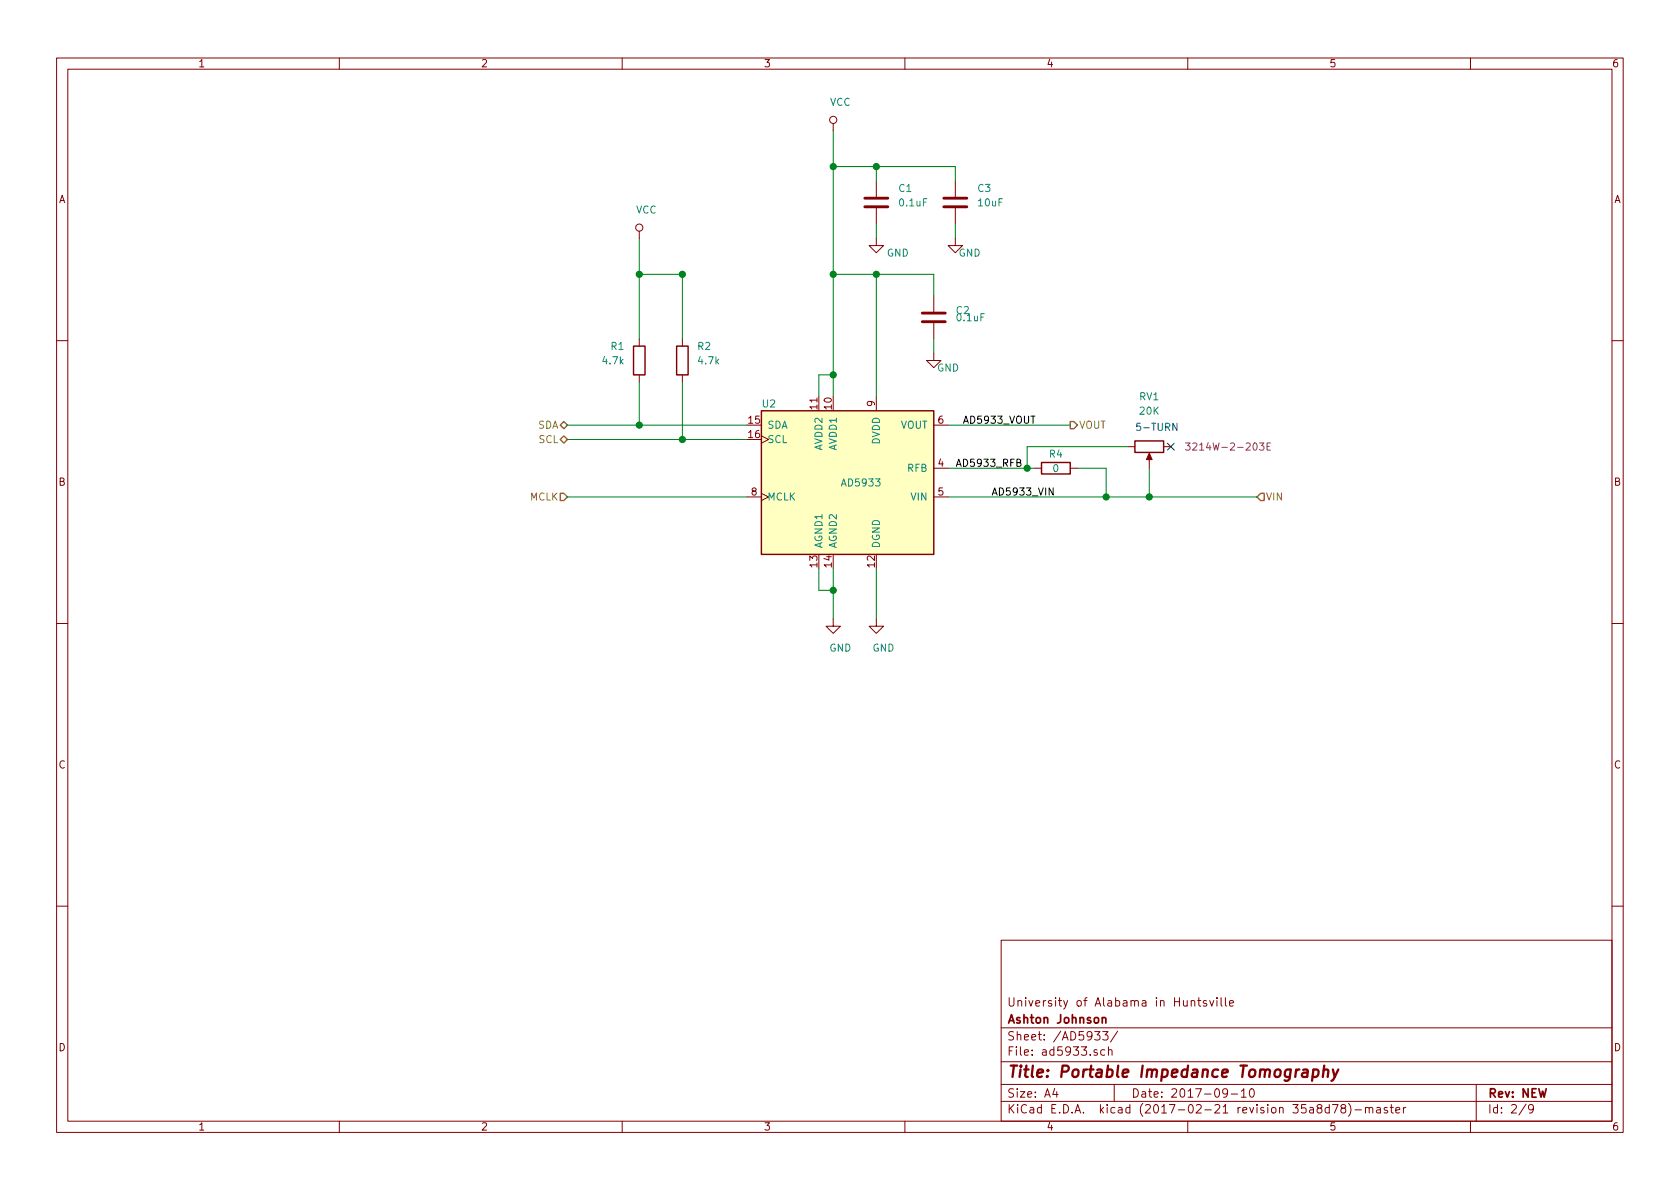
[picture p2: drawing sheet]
<svg xmlns="http://www.w3.org/2000/svg" width="297mm" height="210mm" viewBox="0 0 297 210" stroke-linecap="round" stroke-linejoin="round" font-family="sans-serif">
<g fill="none" stroke="#840000" stroke-width=".18">
<path d="M10 10.3h277v189.9h-277zM12 12.2h273v186.1h-273zM60 10.3v1.9M110 10.3v1.9M160 10.3v1.9M210 10.3v1.9M260 10.3v1.9M147.3 21.8v1.3M154.9 32v2.8M154.9 36.8v2.8M168.9 32v2.8M168.9 36.8v2.8"/>
<path d="M113 40.9v1.3M113 59.9v1.3M120.6 59.9v1.3M154.9 42.2v1.2h1.3l-1.3 1.3-1.2-1.3h1.2M165.1 52.3v2.8M165.1 57.1v2.8M168.9 42.2v1.2h1.3l-1.3 1.3-1.3-1.3h1.3M10 60.2h2M113 66.3v1.3M120.6 66.3v1.3M134.6 77.1l1.3 .6-1.3 .7M154.9 70.1v2.5"/>
<path d="M165.1 62.5v1.2h1.3l-1.3 1.3-1.3-1.3h1.3M165.1 75.2h2.5M199.4 79h1.3M205.7 79h1.3M285 60.2h2M132.1 87.9h2.5M134.6 87.2l1.3 .7-1.3 .6M165.1 82.8h2.5M165.1 87.9h2.5M182.9 82.8h1.2M189.2 82.8h1.3M203.2 80.5v2.3"/>
<path d="M10 110.3h2M147.3 109.5v1.2h1.3l-1.3 1.3-1.3-1.3h1.3M154.9 109.5v1.2h1.3l-1.3 1.3-1.2-1.3h1.2M285 110.3h2M10 160.2h2M177 166.3h108v32h-108zM210.6 177.1l.2-.2 .4 .1 .1 .9M211.8 176.9h.5M212 176.4v1.3l.3 .2M213.3 177l-.3-.1-.2 .2v.3l.5 .1v.3h-.5M213.9 176.9l.3 1 .4-1M215.2 176.4v.2"/>
<path d="M215.2 176.9v1M215.9 176.4v1.3l.2 .2M216.7 176.4v1.3l.2 .2M217.4 177.4l.7-.1-.1-.3-.4-.1-.2 .2v.7h.6M285 160.2h2M60 198.3v1.9M110 198.3v1.9M160 198.3v1.9M177 194.8h108M177 191.8h108M177 187.8h108M177 181.8h108"/>
<path d="M186.5 192.5l-.4 1h1M186.8 193v1M193.5 182.4h1l-.5 .6 .4 .1v.7l-.2 .1-.7-.1M194 185.7l-.4-.1-.2 .2 .1 .2 .5 .2v.3h-.6M195 182.4h.9l-.5 .6 .4 .1v.7l-.2 .1-.6-.1M195.3 185.7l-.4-.1-.3 .3 .1 .6 .2 .1 .4-.1M196 185.7l.2-.1 .3 .1 .1 .9M196 185.1v1.5M197 191.8v3M197.6 182.3l-1.3 2M210 198.3v1.9M217 193.2l-.1 .2a.48 .48 0 0 1-.6-.1v-.6a.48 .48 0 0 1 .6-.1l.1 .1a1.19 1.19 0 0 1-.2 1.2l-.5 .1"/>
<path d="M217.7 193.5h1.1M219.5 193l.4-.5v1.5M219.5 194h.8M221.1 192.6l.2-.1a.8 .8 0 0 1 .5 .8 .8 .8 0 0 1-.5 .7 1 1 0 0 1-.2-1.4zM233.1 196l-.2-.3v-.2l.2-.2 .5 .1 .1 .2v.2l-.7 .2a.48 .48 0 0 0-.1 .7l.2 .1 .6-.1a.48 .48 0 0 0-.2-.7M235 195.9l-.4-.1-.3 .3 .1 .6 .2 .1 .4-.1M235 195.3v1.5M235.6 195.3h1l-.7 1.5M237.4 196l-.3-.3 .1-.2 .2-.2 .4 .1 .1 .2v.2l-.7 .2a.48 .48 0 0 0 0 .7l.2 .1 .5-.1a.48 .48 0 0 0-.1-.7h-.2M238.4 195.1a1.71 1.71 0 0 1 0 2.3M239.6 196.3h1.1M241.4 196l.1-.1a.37 .37 0 0 1 .6 .1v.8"/>
<path d="M241.4 195.8v1M242.1 196l.2-.2 .3 .1 .1 .9M243.4 195.9h.6l.1 .9M244.1 196.2l-.5 .1-.2 .2 .2 .3 .5-.1M245.3 195.9l-.4-.1-.2 .2 .1 .3 .5 .1v.3h-.6M245.8 195.8h.6M246 195.3v1.3l.4 .2M246.8 196.3l.7-.1-.1-.3-.4-.1-.2 .2 .1 .7h.5M248.1 195.8v1M248.6 195.8l-.5 .3M260 198.3v1.9M261 191.8v6.5"/>
<path d="M269.8 195.2l-1.2 2M271.1 196l-.3 .3-.4-.1-.1-.2v-.4l.1-.2 .4-.1 .2 .2a1.19 1.19 0 0 1-.2 1.2l-.4 .1"/>
<circle cx="147.3" cy="21.2" r=".63"/>
<circle cx="113" cy="40.3" r=".63"/>
</g>
<path d="M230.4 189.2h.8l-.1 1.2M231.2 189.6l-.7 .1a.4 .4 0 0 0-.3 .3 .4 .4 0 0 0 .2 .4l.7-.1M232.2 189.2a.68 .68 0 0 1 .9 .1v.8a.66 .66 0 0 1-1 .2M232.2 189.1l-.2 2M234 189.3a.52 .52 0 0 1 .9 .1l-.2 1M234.1 188.4l-.2 2M235.7 189.1l.3 1.3M236.6 189.1l-.9 1.8-.3 .2" fill="none" stroke="#840000" stroke-width=".41"/>
<path d="M194.9 180.1l.2-.2 .4 .1v.9" fill="none" stroke="#840000" stroke-width=".3"/>
<path d="M134.6 72.6h30.5v25.4h-30.5z" fill="#ffffc2" stroke="#ffffc2" stroke-width=".18"/>
<path d="M112 61.2h2v5.1h-2zM119.6 61.2h2.1v5.1h-2.1zM134.6 72.6h30.5v25.4h-30.5zM200.7 78h5v2h-5zM184.1 81.8h5.1v2h-5.1z" fill="none" stroke="#840000" stroke-width=".25"/>
<path d="M99.1 75.2l.6-.7 .6 .7-.6 .6zM99.1 77.7l.6-.6 .6 .6-.6 .7zM189.2 74.5h.7l.6 .7-.6 .6h-.7zM99.1 87.2h.6l.6 .7-.6 .6h-.6zM222.9 87.2h.6v1.3h-.6l-.7-.6z" fill="none" stroke="#848400" stroke-width=".25"/>
<path d="M152.9 36.6h4.1M152.9 35h4.1M166.9 36.6h4M166.9 35h4M163.1 56.9h4M163.1 55.4h4" fill="none" stroke="#840000" stroke-width=".51"/>
<path d="M179.8 81.8h.5l.2-.2-.1-.3-.6-.1v1.3h.5l.2-.2v-.3l-.3-.2M186.2 86.3v1.2l-.7-1.2v1.2" fill="none" stroke="#000" stroke-width=".18"/>
<g fill="none" stroke="#008400" stroke-width=".18">
<path d="M147.3 23.1v47M147.3 29.5h21.6v2.5M154.9 29.5v2.5M154.9 39.6v2.6M168.9 39.6v2.6M113 42.2v17.7M113 48.5h7.6v11.4M147.3 48.5h17.8v3.8M154.9 48.5v21.6M165.1 59.9v2.6M100.3 75.2h31.8M100.3 77.7h31.8"/>
<path d="M113 67.6v7.6M120.6 67.6v10.1M147.3 66.3h-2.5v3.8M167.6 75.2h21.6M199.4 79h-17.8v3.8M100.3 87.9h31.8M167.6 87.9h54.6M167.6 82.8h15.3M190.5 82.8h5.1v5.1M203.2 82.8v5.1M144.8 100.6v3.8h2.5M147.3 100.6v8.9"/>
<path d="M154.9 100.6v8.9"/>
</g>
<g fill="#008400" stroke="#008400" stroke-width=".25">
<circle cx="147.3" cy="104.4" r=".51"/>
<circle cx="113" cy="75.2" r=".51"/>
<circle cx="120.7" cy="77.7" r=".51"/>
<circle cx="154.9" cy="48.5" r=".51"/>
<circle cx="147.3" cy="66.3" r=".51"/>
<circle cx="147.3" cy="29.5" r=".51"/>
<circle cx="154.9" cy="29.5" r=".51"/>
<circle cx="195.6" cy="87.9" r=".51"/>
<circle cx="113" cy="48.5" r=".51"/>
<circle cx="120.7" cy="48.5" r=".51"/>
<circle cx="181.6" cy="82.8" r=".51"/>
<circle cx="203.2" cy="87.9" r=".51"/>
<circle cx="147.3" cy="48.5" r=".51"/>
</g>
<path d="M203.2 80.1l.5 1.2h-1z" fill="#840000" stroke="#840000" stroke-width=".18"/>
<path d="M209.6 78.3h.8l-.4 .5 .4 .1v.6l-.2 .1-.6-.1M224 78.9h.4M224.6 78.3h-.6v1.3h.6" fill="none" stroke="#840084" stroke-width=".18"/>
<path d="M206.4 78.4l1.2 1.2M207.6 78.4l-1.2 1.2" fill="none" stroke="#000084" stroke-width=".18"/>
<path d="M208.1 74.8v1.3l-.7-1.3v1.3" fill="none" stroke="#0000c2" stroke-width=".18"/>
<text font-size="2.8" fill="#840000" x="178" y="190.5">Title: Portable Impedance Tomography</text>
<g font-size="2.1" fill="#840000">
<text x="178" y="178">University of Alabama in Huntsville</text>
<text x="178" y="184">Sheet: /AD5933/</text>
<text x="178" y="181">Ashton Johnson</text>
<text x="178" y="186.7">File: ad5933.sch</text>
<text x="178" y="196.9">KiCad E.D.A. kicad (2017-02-21 revision 35a8d78)-master</text>
<text x="178" y="194.1">Size: A4</text>
<text x="200" y="194.1">Date: 2017-09-10</text>
<text x="263" y="194.1">Rev: NEW</text>
<text x="263" y="196.9">Id: 2/9</text>
</g>
<g font-size="1.8" fill="#840000">
<text x="35" y="11.9">1</text>
<text x="85" y="11.9">2</text>
<text x="135" y="11.9">3</text>
<text x="185" y="11.9">4</text>
<text x="235" y="11.9">5</text>
<text x="285" y="11.9">6</text>
<text x="10.4" y="35.9">A</text>
<text x="285.4" y="35.9">A</text>
<text x="154.7" y="71.9" transform="rotate(-90 154.7 71.9)">9</text>
<text x="132.4" y="74.9">15</text>
<text x="132.4" y="77.5">16</text>
<text x="144.5" y="72.3" transform="rotate(-90 144.5 72.3)">11</text>
<text x="147.1" y="72.3" transform="rotate(-90 147.1 72.3)">10</text>
<text x="165.9" y="74.9">6</text>
<text x="165.9" y="82.5">4</text>
<text x="10.4" y="85.9">B</text>
<text x="132.9" y="87.6">8</text>
<text x="165.9" y="87.6">5</text>
<text x="285.4" y="85.9">B</text>
<text x="144.5" y="100.3" transform="rotate(-90 144.5 100.3)">13</text>
<text x="147.1" y="100.3" transform="rotate(-90 147.1 100.3)">14</text>
<text x="154.7" y="100.3" transform="rotate(-90 154.7 100.3)">12</text>
<text x="10.4" y="135.9">C</text>
<text x="285.4" y="135.9">C</text>
<text x="10.4" y="185.9">D</text>
<text x="285.4" y="185.9">D</text>
<text x="35" y="199.9">1</text>
<text x="85" y="199.9">2</text>
<text x="135" y="199.9">3</text>
<text x="185" y="199.9">4</text>
<text x="235" y="199.9">5</text>
<text x="285" y="199.9">6</text>
</g>
<g font-size="1.8" fill="#008484">
<text x="146.7" y="18.7">VCC</text>
<text x="159" y="34">C1</text>
<text x="172.9" y="34">C3</text>
<text x="112.4" y="37.8">VCC</text>
<text x="159.1" y="36.5">0.1uF</text>
<text x="173.1" y="36.5">10uF</text>
<text x="156.8" y="45.4">GND</text>
<text x="169.5" y="45.4">GND</text>
<text x="169.1" y="55.5">C2</text>
<text x="169.3" y="56.8">0.1uF</text>
<text x="106.7" y="64.4">4.7k</text>
<text x="108.1" y="61.9">R1</text>
<text x="123.4" y="61.9">R2</text>
<text x="123.6" y="64.4">4.7k</text>
<text x="165.7" y="65.7">GND</text>
<text x="201.5" y="70.8">RV1</text>
<text x="134.8" y="72.1">U2</text>
<text x="135.6" y="75.8">SDA</text>
<text x="159.2" y="75.8">VOUT</text>
<text x="201.6" y="73.3">20K</text>
<text x="135.6" y="78.4">SCL</text>
<text x="145.4" y="79.6" transform="rotate(-90 145.4 79.6)">AVDD2</text>
<text x="148" y="79.6" transform="rotate(-90 148 79.6)">AVDD1</text>
<text x="155.6" y="78.7" transform="rotate(-90 155.6 78.7)">DVDD</text>
<text x="160.5" y="83.4">RFB</text>
<text x="185.6" y="80.9">R4</text>
<text x="186.2" y="83.5">0</text>
<text x="135.6" y="88.5">MCLK</text>
<text x="149" y="86">AD5933</text>
<text x="161.1" y="88.5">VIN</text>
<text x="145.4" y="97" transform="rotate(-90 145.4 97)">AGND1</text>
<text x="148" y="97" transform="rotate(-90 148 97)">AGND2</text>
<text x="155.6" y="97" transform="rotate(-90 155.6 97)">DGND</text>
<text x="146.6" y="115.2">GND</text>
<text x="154.3" y="115.2">GND</text>
</g>
<g font-size="1.8" fill="#848400">
<text x="95.1" y="75.8">SDA</text>
<text x="190.8" y="75.8">VOUT</text>
<text x="95.3" y="78.4">SCL</text>
<text x="93.7" y="88.5">MCLK</text>
<text x="223.8" y="88.5">VIN</text>
</g>
<g font-size="1.8">
<text x="170.2" y="74.9">AD5933_VOUT</text>
<text x="168.9" y="82.5">AD5933_RFB</text>
<text x="175.3" y="87.6">AD5933_VIN</text>
</g>
<text font-size="1.8" fill="#0000c2" x="200.7" y="76.2">5-TURN</text>
<text font-size="1.8" fill="#840084" x="211.2" y="79.7">3214W-2-203E</text>
</svg>
